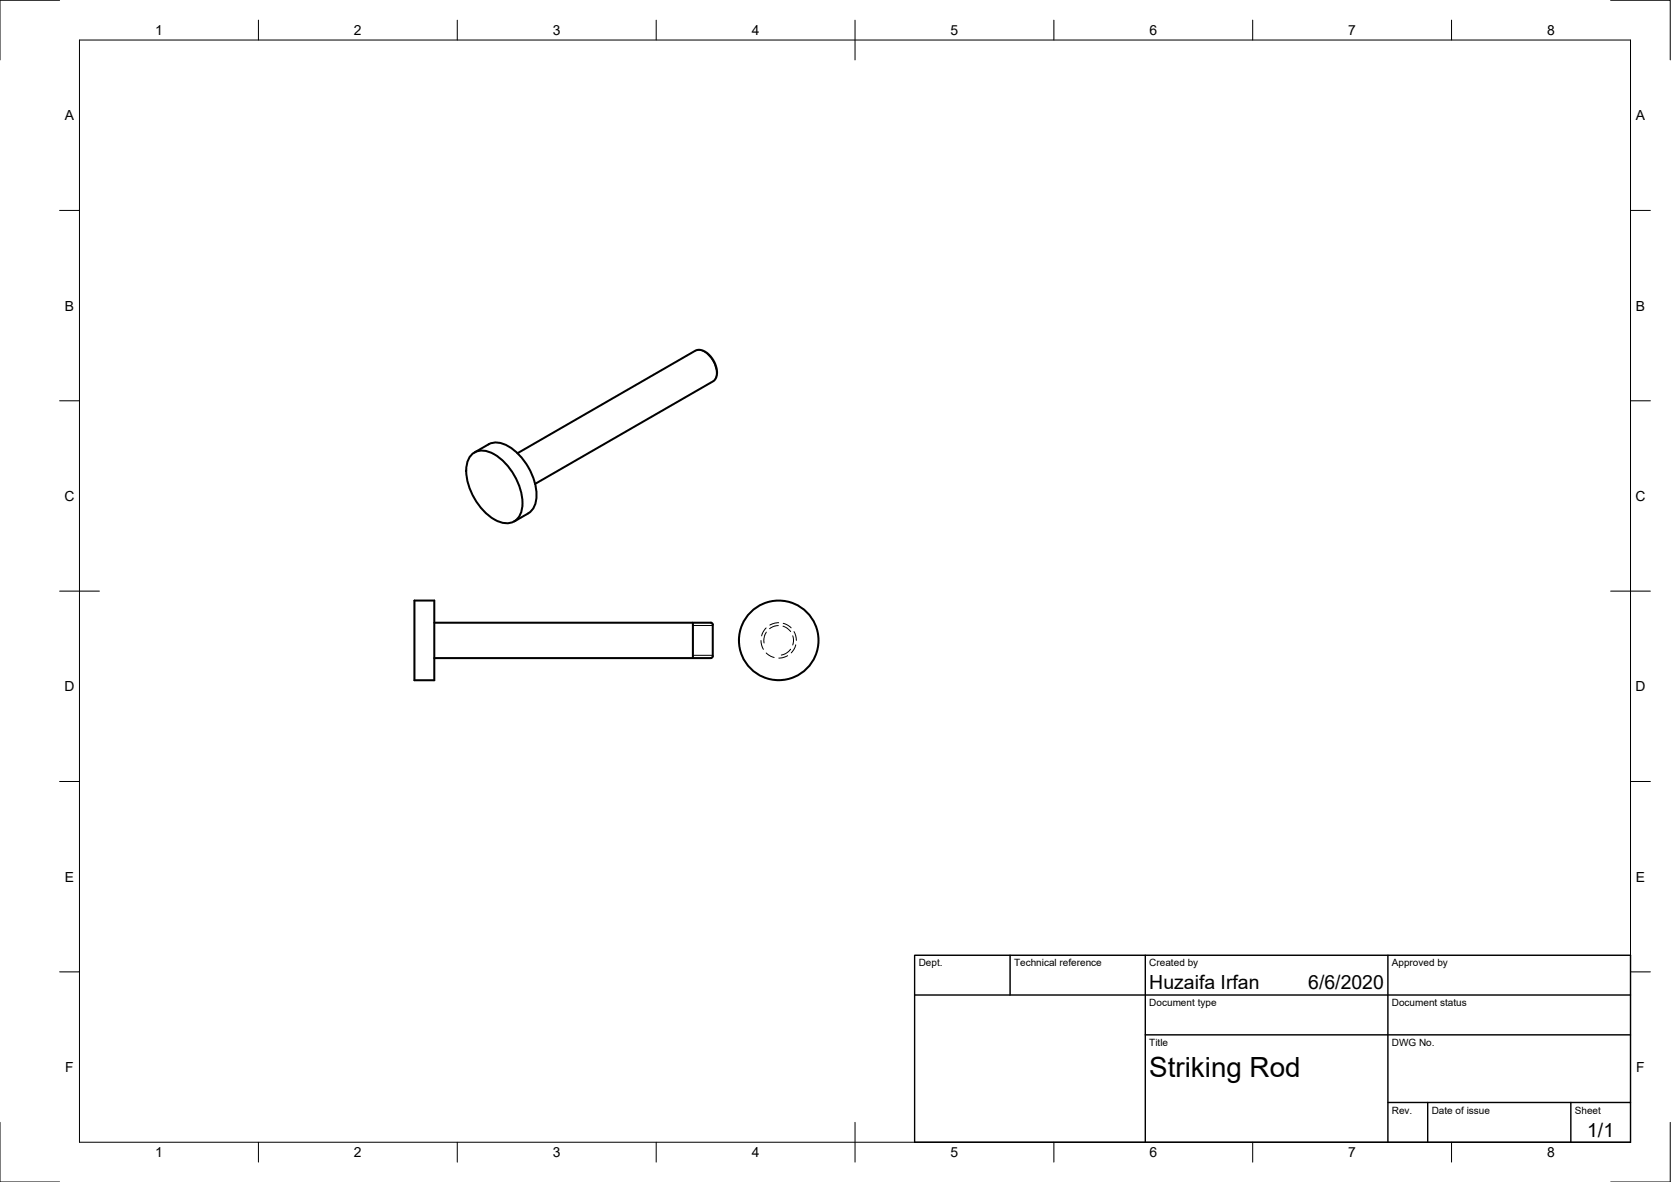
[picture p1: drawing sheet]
<svg xmlns="http://www.w3.org/2000/svg" width="420mm" height="297mm" viewBox="0 0 420 297" stroke-linecap="round" stroke-linejoin="round" font-family="sans-serif">
<!-- layer: Hidden -->
<path d="M192.6 157.8l-.6 .8-.5 1.2M195.8 156.5l-.9 .1-1.3 .5M196.9 156.6l.9 .4 1.1 .8M199.6 158.7l.5 1 .1 1.2M191.3 161l.2 1.1 .4 1.1M192.7 164.1l1 .8 .9 .3M198 164.8l-1.3 .5-.9 .1M200.1 162.1l-.5 1.1-.7 .9" fill="none" stroke="#000" stroke-width=".25"/>
<!-- layer: Visible -->
<g fill="none" stroke="#000" stroke-width=".51">
<path d="M118.4 114.5a4 4 0 0 1 4.9-.8 15 15 0 0 1 8 13.9 4 4 0 0 1-6 3.5 15 15 0 0 1-8-14l.2-1zM119.3 113.7l3.5-2a5.4 5.4 0 0 1 6 1 15.3 15.3 0 0 1 6.1 12.7 4.7 4.7 0 0 1-2.1 3.6l-3.5 2M130.1 113.9l44.9-25.8 .9-.2 1.3 .4 1.4 1.2 .8 1 .6 1.5 .3 1.4-.2 1.4-.6 .9-45 25.9M104.2 150.9h5v20h-5zM109.2 156.5h69.5M174.2 156.5v8.9M178.7 156.5a1.17 1.17 0 0 1 .5 1.5v5.9a1.13 1.13 0 0 1-.5 1.5h-69.5"/>
<circle cx="195.8" cy="160.9" r="10"/>
</g>
<!-- layer: Hidden Narrow -->
<path d="M192.7 158.9l-.5 1-.1 1.7M195.7 157.2l-.9 .1-1.3 .7M196.9 157.4l1 .5 .9 .8M199.3 159.8l.2 .9-.2 1.4M198.8 163.2l-1.3 1.1-1.1 .3" fill="none" stroke="#000" stroke-width=".25"/>
<!-- layer: Visible Narrow -->
<path d="M174.8 88.1a3 3 0 0 1 3.4 1.2 6 6 0 0 1 1.7 5.8l-.7 .8M174.2 157.2h5M174.2 164.7h5" fill="none" stroke="#000" stroke-width=".25"/>
<!-- layer: Border -->
<g fill="none" stroke="#000" stroke-width=".25">
<path d="M15 .1h-15v15M20 10.1h390v276.9h-390zM65 5.1v5M115 5.1v5M165 5.1v5M215 5.1v10M265 5.1v5M315 5.1v5M365 5.1v5M405 .1h15v15M15 52.9h5M410 52.9h5"/>
<path d="M15 100.7h5M410 100.7h5M15 148.6h10M405 148.6h10M15 196.4h5M410 196.4h5M15 244.2h5M410 244.2h5M0 282.1v14.9h15M65 287v5M115 287v5M165 287v5"/>
<path d="M215 282.1v9.9M265 287v5M315 287v5M365 287v5M420 282.1v14.9h-15"/>
</g>
<!-- layer: TitleBlock -->
<path d="M230 240.1h180v46.9h-180zM230 250h180M254 240.1v9.9M288 240.1v46.9M349 240.1v46.9M288 260.1h122M349 277.1h61M359 277.1v9.9M395 277.1v9.9" fill="none" stroke="#000" stroke-width=".36"/>
<text font-size="7" x="289" y="270.6">Striking Rod</text>
<g font-size="4.9">
<text x="289" y="248.5">Huzaifa Irfan</text>
<text x="329" y="248.5">6/6/2020</text>
<text x="399.1" y="285.7">1/1</text>
</g>
<g font-size="3.5">
<text x="39" y="8.8">1</text>
<text x="89" y="8.8">2</text>
<text x="139" y="8.8">3</text>
<text x="189" y="8.8">4</text>
<text x="239" y="8.8">5</text>
<text x="289" y="8.8">6</text>
<text x="339" y="8.8">7</text>
<text x="389" y="8.8">8</text>
<text x="16.3" y="30.2">A</text>
<text x="411.3" y="30.2">A</text>
<text x="16.3" y="78">B</text>
<text x="411.3" y="78">B</text>
<text x="16.2" y="125.9">C</text>
<text x="411.2" y="125.9">C</text>
<text x="16.2" y="173.7">D</text>
<text x="411.2" y="173.7">D</text>
<text x="16.3" y="221.6">E</text>
<text x="411.3" y="221.6">E</text>
<text x="16.4" y="269.4">F</text>
<text x="411.4" y="269.4">F</text>
<text x="39" y="290.8">1</text>
<text x="89" y="290.8">2</text>
<text x="139" y="290.8">3</text>
<text x="189" y="290.8">4</text>
<text x="239" y="290.8">5</text>
<text x="289" y="290.8">6</text>
<text x="339" y="290.8">7</text>
<text x="389" y="290.8">8</text>
</g>
<g font-size="2.5">
<text x="231" y="242.9">Dept.</text>
<text x="255" y="242.9">Technical reference</text>
<text x="289" y="242.9">Created by</text>
<text x="350" y="242.9">Approved by</text>
<text x="289" y="252.8">Document type</text>
<text x="350" y="252.8">Document status</text>
<text x="289" y="262.9">Title</text>
<text x="350" y="262.9">DWG No.</text>
<text x="350" y="279.9">Rev.</text>
<text x="360" y="279.9">Date of issue</text>
<text x="396" y="279.9">Sheet</text>
</g>
</svg>
